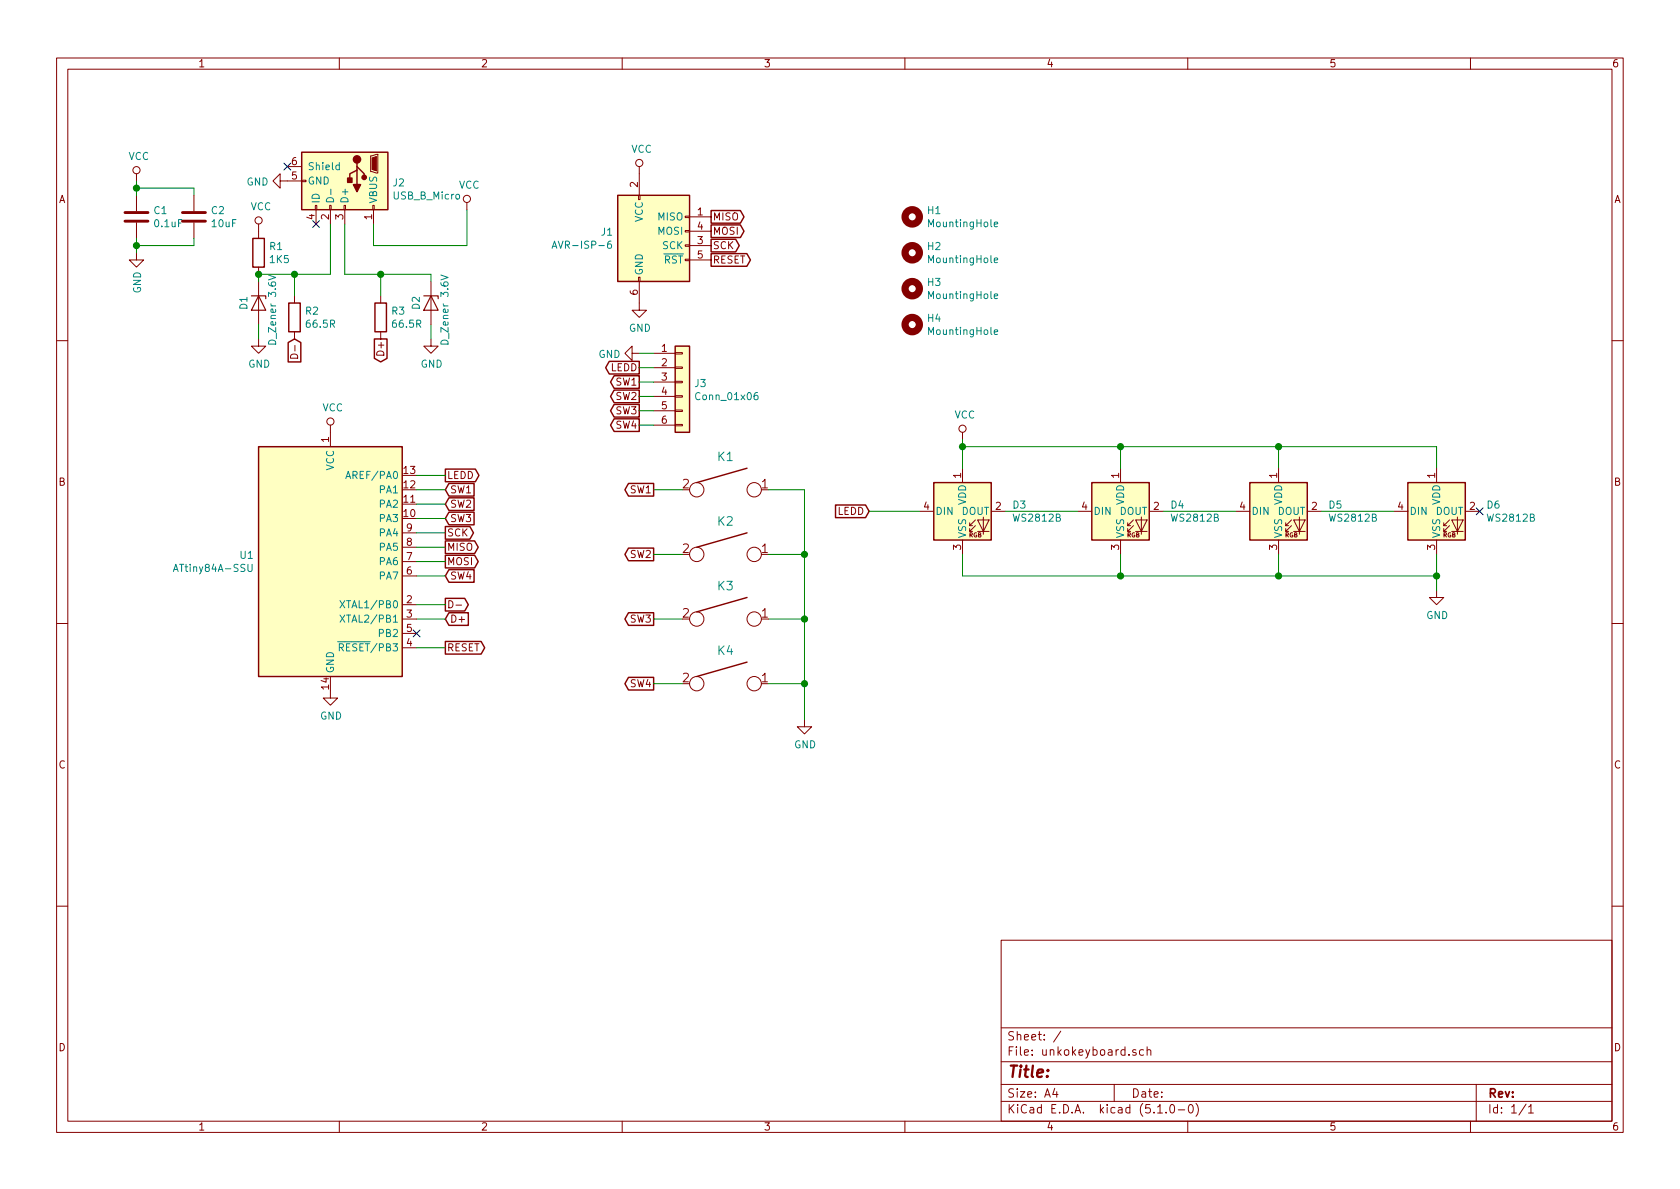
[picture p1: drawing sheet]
EESchema Schematic File Version 4
LIBS:unkokeyboard-cache
EELAYER 29 0
EELAYER END
$Descr A4 11693 8268
encoding utf-8
Sheet 1 1
Title ""
Date ""
Rev ""
Comp ""
Comment1 ""
Comment2 ""
Comment3 ""
Comment4 ""
$EndDescr
$Comp
L MCU_Microchip_ATtiny:ATtiny84A-SSU U1
U 1 1
P 2300 3900
F 0 "U1" H 1770 3946 50  0000 R CNN
F 1 "ATtiny84A-SSU" H 1770 3855 50  0000 R CNN
F 2 "Housings_SOIC:SOIC-14_3.9x8.7mm_Pitch1.27mm" H 2300 3900 50  0001 C CIN
F 3 "http://ww1.microchip.com/downloads/en/DeviceDoc/doc8183.pdf" H 2300 3900 50  0001 C CNN
	1    2300 3900
	1    0    0    -1  
$EndComp
$Comp
L keyboard_parts:KEYSW K1
U 1 1
P 5050 3400
F 0 "K1" H 5050 3633 60  0000 C CNN
F 1 "KEYSW" H 5050 3300 60  0001 C CNN
F 2 "keyswitches:PG1350_socket" H 5050 3400 60  0001 C CNN
F 3 "" H 5050 3400 60  0000 C CNN
	1    5050 3400
	1    0    0    -1  
$EndComp
$Comp
L keyboard_parts:KEYSW K2
U 1 1
P 5050 3850
F 0 "K2" H 5050 4083 60  0000 C CNN
F 1 "KEYSW" H 5050 3750 60  0001 C CNN
F 2 "keyswitches:PG1350_socket" H 5050 3850 60  0001 C CNN
F 3 "" H 5050 3850 60  0000 C CNN
	1    5050 3850
	1    0    0    -1  
$EndComp
$Comp
L keyboard_parts:KEYSW K3
U 1 1
P 5050 4300
F 0 "K3" H 5050 4533 60  0000 C CNN
F 1 "KEYSW" H 5050 4200 60  0001 C CNN
F 2 "keyswitches:PG1350_socket" H 5050 4300 60  0001 C CNN
F 3 "" H 5050 4300 60  0000 C CNN
	1    5050 4300
	1    0    0    -1  
$EndComp
$Comp
L keyboard_parts:KEYSW K4
U 1 1
P 5050 4750
F 0 "K4" H 5050 4983 60  0000 C CNN
F 1 "KEYSW" H 5050 4650 60  0001 C CNN
F 2 "keyswitches:PG1350_socket" H 5050 4750 60  0001 C CNN
F 3 "" H 5050 4750 60  0000 C CNN
	1    5050 4750
	1    0    0    -1  
$EndComp
$Comp
L power:GND #PWR011
U 1 1
P 5600 5000
F 0 "#PWR011" H 5600 4750 50  0001 C CNN
F 1 "GND" H 5605 4827 50  0000 C CNN
F 2 "" H 5600 5000 50  0001 C CNN
F 3 "" H 5600 5000 50  0001 C CNN
	1    5600 5000
	1    0    0    -1  
$EndComp
Text GLabel 3100 3300 2    50   Output ~ 0
LEDD
Wire Wire Line
	2900 3300 3100 3300
Text GLabel 2650 2350 3    50   Output ~ 0
D+
Text GLabel 2050 2350 3    50   Input ~ 0
D-
$Comp
L Device:R R2
U 1 1
P 2050 2200
F 0 "R2" H 2120 2246 50  0000 L CNN
F 1 "66.5R" H 2120 2155 50  0000 L CNN
F 2 "Resistors_SMD:R_0603_HandSoldering" V 1980 2200 50  0001 C CNN
F 3 "~" H 2050 2200 50  0001 C CNN
	1    2050 2200
	1    0    0    -1  
$EndComp
$Comp
L Device:R R3
U 1 1
P 2650 2200
F 0 "R3" H 2720 2246 50  0000 L CNN
F 1 "66.5R" H 2720 2155 50  0000 L CNN
F 2 "Resistors_SMD:R_0603_HandSoldering" V 2580 2200 50  0001 C CNN
F 3 "~" H 2650 2200 50  0001 C CNN
	1    2650 2200
	1    0    0    -1  
$EndComp
Text GLabel 3100 4200 2    50   Output ~ 0
D-
Text GLabel 3100 4300 2    50   Input ~ 0
D+
Wire Wire Line
	2900 4200 3100 4200
Wire Wire Line
	2900 4300 3100 4300
Text GLabel 3100 3800 2    50   Output ~ 0
MISO
Text GLabel 3100 3700 2    50   Output ~ 0
SCK
Text GLabel 3100 3900 2    50   Output ~ 0
MOSI
Wire Wire Line
	2900 3700 3100 3700
Wire Wire Line
	2900 3800 3100 3800
Wire Wire Line
	2900 3900 3100 3900
NoConn ~ 2900 4400
Text GLabel 3100 4500 2    50   Output ~ 0
RESET
Wire Wire Line
	2900 4500 3100 4500
$Comp
L power:GND #PWR010
U 1 1
P 2300 4800
F 0 "#PWR010" H 2300 4550 50  0001 C CNN
F 1 "GND" H 2305 4627 50  0000 C CNN
F 2 "" H 2300 4800 50  0001 C CNN
F 3 "" H 2300 4800 50  0001 C CNN
	1    2300 4800
	1    0    0    -1  
$EndComp
$Comp
L power:VCC #PWR07
U 1 1
P 2300 3000
F 0 "#PWR07" H 2300 2850 50  0001 C CNN
F 1 "VCC" H 2317 3173 50  0000 C CNN
F 2 "" H 2300 3000 50  0001 C CNN
F 3 "" H 2300 3000 50  0001 C CNN
	1    2300 3000
	1    0    0    -1  
$EndComp
Wire Wire Line
	5350 3400 5600 3400
Wire Wire Line
	5350 3850 5600 3850
Wire Wire Line
	5350 4300 5600 4300
Connection ~ 5600 4300
Wire Wire Line
	5600 4300 5600 4750
Wire Wire Line
	5350 4750 5600 4750
Connection ~ 5600 4750
Wire Wire Line
	5600 4750 5600 5000
$Comp
L LED:WS2812B D3
U 1 1
P 6700 3550
F 0 "D3" H 7044 3596 50  0000 L CNN
F 1 "WS2812B" H 7044 3505 50  0000 L CNN
F 2 "unkokeyboard:WS2812B-2020" H 6750 3250 50  0001 L TNN
F 3 "https://cdn-shop.adafruit.com/datasheets/WS2812B.pdf" H 6800 3175 50  0001 L TNN
	1    6700 3550
	1    0    0    -1  
$EndComp
$Comp
L LED:WS2812B D4
U 1 1
P 7800 3550
F 0 "D4" H 8144 3596 50  0000 L CNN
F 1 "WS2812B" H 8144 3505 50  0000 L CNN
F 2 "unkokeyboard:WS2812B-2020" H 7850 3250 50  0001 L TNN
F 3 "https://cdn-shop.adafruit.com/datasheets/WS2812B.pdf" H 7900 3175 50  0001 L TNN
	1    7800 3550
	1    0    0    -1  
$EndComp
$Comp
L LED:WS2812B D5
U 1 1
P 8900 3550
F 0 "D5" H 9244 3596 50  0000 L CNN
F 1 "WS2812B" H 9244 3505 50  0000 L CNN
F 2 "unkokeyboard:WS2812B-2020" H 8950 3250 50  0001 L TNN
F 3 "https://cdn-shop.adafruit.com/datasheets/WS2812B.pdf" H 9000 3175 50  0001 L TNN
	1    8900 3550
	1    0    0    -1  
$EndComp
$Comp
L LED:WS2812B D6
U 1 1
P 10000 3550
F 0 "D6" H 10344 3596 50  0000 L CNN
F 1 "WS2812B" H 10344 3505 50  0000 L CNN
F 2 "unkokeyboard:WS2812B-2020" H 10050 3250 50  0001 L TNN
F 3 "https://cdn-shop.adafruit.com/datasheets/WS2812B.pdf" H 10100 3175 50  0001 L TNN
	1    10000 3550
	1    0    0    -1  
$EndComp
Wire Wire Line
	7000 3550 7500 3550
Wire Wire Line
	8100 3550 8600 3550
Wire Wire Line
	9200 3550 9700 3550
Wire Wire Line
	10000 3250 10000 3100
Wire Wire Line
	10000 3100 8900 3100
Wire Wire Line
	6700 3100 6700 3250
Wire Wire Line
	7800 3250 7800 3100
Connection ~ 7800 3100
Wire Wire Line
	7800 3100 6700 3100
Wire Wire Line
	8900 3250 8900 3100
Connection ~ 8900 3100
Wire Wire Line
	8900 3100 7800 3100
$Comp
L power:VCC #PWR08
U 1 1
P 6700 3050
F 0 "#PWR08" H 6700 2900 50  0001 C CNN
F 1 "VCC" H 6717 3223 50  0000 C CNN
F 2 "" H 6700 3050 50  0001 C CNN
F 3 "" H 6700 3050 50  0001 C CNN
	1    6700 3050
	1    0    0    -1  
$EndComp
Wire Wire Line
	6700 3100 6700 3050
Connection ~ 6700 3100
Wire Wire Line
	6700 3850 6700 4000
Wire Wire Line
	6700 4000 7800 4000
Wire Wire Line
	10000 4000 10000 3850
Wire Wire Line
	8900 3850 8900 4000
Connection ~ 8900 4000
Wire Wire Line
	8900 4000 10000 4000
Wire Wire Line
	7800 3850 7800 4000
Connection ~ 7800 4000
Wire Wire Line
	7800 4000 8900 4000
$Comp
L power:GND #PWR09
U 1 1
P 10000 4100
F 0 "#PWR09" H 10000 3850 50  0001 C CNN
F 1 "GND" H 10005 3927 50  0000 C CNN
F 2 "" H 10000 4100 50  0001 C CNN
F 3 "" H 10000 4100 50  0001 C CNN
	1    10000 4100
	1    0    0    -1  
$EndComp
Wire Wire Line
	10000 4100 10000 4000
Connection ~ 10000 4000
NoConn ~ 10300 3550
Text GLabel 6050 3550 0    50   Input ~ 0
LEDD
Wire Wire Line
	6050 3550 6400 3550
Wire Wire Line
	2050 1900 2050 2050
Wire Wire Line
	2650 1900 2650 2050
$Comp
L Device:D_Zener D1
U 1 1
P 1800 2100
F 0 "D1" H 1800 2000 50  0000 C CNN
F 1 "D_Zener 3.6V" H 1850 2200 50  0000 C CNN
F 2 "Diodes_SMD:D_SOD-323_HandSoldering" H 1800 2100 50  0001 C CNN
F 3 "~" H 1800 2100 50  0001 C CNN
	1    1800 2100
	0    1    1    0   
$EndComp
Connection ~ 2650 1900
$Comp
L power:GND #PWR06
U 1 1
P 3000 2350
F 0 "#PWR06" H 3000 2100 50  0001 C CNN
F 1 "GND" H 3005 2177 50  0000 C CNN
F 2 "" H 3000 2350 50  0001 C CNN
F 3 "" H 3000 2350 50  0001 C CNN
	1    3000 2350
	1    0    0    -1  
$EndComp
$Comp
L power:GND #PWR05
U 1 1
P 1800 2350
F 0 "#PWR05" H 1800 2100 50  0001 C CNN
F 1 "GND" H 1805 2177 50  0000 C CNN
F 2 "" H 1800 2350 50  0001 C CNN
F 3 "" H 1800 2350 50  0001 C CNN
	1    1800 2350
	1    0    0    -1  
$EndComp
$Comp
L Device:D_Zener D2
U 1 1
P 3000 2100
F 0 "D2" H 3000 2000 50  0000 C CNN
F 1 "D_Zener 3.6V" H 3050 2200 50  0000 C CNN
F 2 "Diodes_SMD:D_SOD-323_HandSoldering" H 3000 2100 50  0001 C CNN
F 3 "~" H 3000 2100 50  0001 C CNN
	1    3000 2100
	0    1    1    0   
$EndComp
Wire Wire Line
	2650 1900 3000 1900
Wire Wire Line
	3000 1950 3000 1900
Wire Wire Line
	2050 1900 1800 1900
Wire Wire Line
	1800 1900 1800 1950
Connection ~ 2050 1900
Wire Wire Line
	1800 2250 1800 2350
$Comp
L Connector:AVR-ISP-6 J1
U 1 1
P 4550 1700
F 0 "J1" H 4271 1796 50  0000 R CNN
F 1 "AVR-ISP-6" H 4271 1705 50  0000 R CNN
F 2 "unkokeyboard:PinHeader_1x06_P2.54mm_Vertical" V 4300 1750 50  0001 C CNN
F 3 " ~" H 3275 1150 50  0001 C CNN
	1    4550 1700
	1    0    0    -1  
$EndComp
$Comp
L power:VCC #PWR02
U 1 1
P 4450 1200
F 0 "#PWR02" H 4450 1050 50  0001 C CNN
F 1 "VCC" H 4467 1373 50  0000 C CNN
F 2 "" H 4450 1200 50  0001 C CNN
F 3 "" H 4450 1200 50  0001 C CNN
	1    4450 1200
	1    0    0    -1  
$EndComp
$Comp
L power:GND #PWR04
U 1 1
P 4450 2100
F 0 "#PWR04" H 4450 1850 50  0001 C CNN
F 1 "GND" H 4455 1927 50  0000 C CNN
F 2 "" H 4450 2100 50  0001 C CNN
F 3 "" H 4450 2100 50  0001 C CNN
	1    4450 2100
	1    0    0    -1  
$EndComp
Text GLabel 4950 1800 2    50   Output ~ 0
RESET
Text GLabel 4950 1700 2    50   Output ~ 0
SCK
Text GLabel 4950 1500 2    50   Output ~ 0
MISO
Text GLabel 4950 1600 2    50   Output ~ 0
MOSI
$Comp
L Connector:USB_B_Micro J2
U 1 1
P 2400 1250
F 0 "J2" V 2411 1580 50  0000 L CNN
F 1 "USB_B_Micro" V 2502 1580 50  0000 L CNN
F 2 "unkokeyboard:USB_microB" H 2550 1200 50  0001 C CNN
F 3 "~" H 2550 1200 50  0001 C CNN
	1    2400 1250
	0    1    1    0   
$EndComp
Wire Wire Line
	3000 2250 3000 2350
Wire Wire Line
	2400 1550 2400 1900
Wire Wire Line
	2400 1900 2650 1900
Wire Wire Line
	2300 1550 2300 1900
Wire Wire Line
	2050 1900 2300 1900
NoConn ~ 2200 1550
NoConn ~ 2000 1150
$Comp
L power:VCC #PWR03
U 1 1
P 3250 1450
F 0 "#PWR03" H 3250 1300 50  0001 C CNN
F 1 "VCC" H 3267 1623 50  0000 C CNN
F 2 "" H 3250 1450 50  0001 C CNN
F 3 "" H 3250 1450 50  0001 C CNN
	1    3250 1450
	1    0    0    -1  
$EndComp
Wire Wire Line
	3250 1450 3250 1700
Wire Wire Line
	3250 1700 2600 1700
Wire Wire Line
	2600 1700 2600 1550
$Comp
L power:GND #PWR01
U 1 1
P 2000 1250
F 0 "#PWR01" H 2000 1000 50  0001 C CNN
F 1 "GND" V 2005 1122 50  0000 R CNN
F 2 "" H 2000 1250 50  0001 C CNN
F 3 "" H 2000 1250 50  0001 C CNN
	1    2000 1250
	0    1    1    0   
$EndComp
$Comp
L Connector_Generic:Conn_01x06 J3
U 1 1
P 4750 2650
F 0 "J3" H 4830 2642 50  0000 L CNN
F 1 "Conn_01x06" H 4830 2551 50  0000 L CNN
F 2 "unkokeyboard:PinHeader_1x06_P2.54mm_Vertical" H 4750 2650 50  0001 C CNN
F 3 "~" H 4750 2650 50  0001 C CNN
	1    4750 2650
	1    0    0    -1  
$EndComp
Text GLabel 3100 3400 2    50   Input ~ 0
SW1
Text GLabel 3100 3500 2    50   Input ~ 0
SW2
Text GLabel 3100 3600 2    50   Input ~ 0
SW3
Text GLabel 3100 4000 2    50   Input ~ 0
SW4
Wire Wire Line
	2900 3400 3100 3400
Wire Wire Line
	2900 3500 3100 3500
Wire Wire Line
	2900 3600 3100 3600
Wire Wire Line
	2900 4000 3100 4000
Text GLabel 4550 3400 0    50   Output ~ 0
SW1
Text GLabel 4550 3850 0    50   Output ~ 0
SW2
Text GLabel 4550 4300 0    50   Output ~ 0
SW3
Text GLabel 4550 4750 0    50   Output ~ 0
SW4
Wire Wire Line
	5600 3850 5600 4300
Wire Wire Line
	5600 3400 5600 3850
Connection ~ 5600 3850
Wire Wire Line
	4550 3400 4750 3400
Wire Wire Line
	4550 3850 4750 3850
Wire Wire Line
	4550 4300 4750 4300
Wire Wire Line
	4550 4750 4750 4750
Text GLabel 4450 2650 0    50   Output ~ 0
SW1
Text GLabel 4450 2750 0    50   Output ~ 0
SW2
Text GLabel 4450 2850 0    50   Output ~ 0
SW3
Text GLabel 4450 2950 0    50   Output ~ 0
SW4
Text GLabel 4450 2550 0    50   Output ~ 0
LEDD
Wire Wire Line
	4450 2550 4550 2550
Wire Wire Line
	4450 2650 4550 2650
Wire Wire Line
	4450 2750 4550 2750
Wire Wire Line
	4450 2850 4550 2850
Wire Wire Line
	4450 2950 4550 2950
$Comp
L power:GND #PWR012
U 1 1
P 4450 2450
F 0 "#PWR012" H 4450 2200 50  0001 C CNN
F 1 "GND" V 4455 2322 50  0000 R CNN
F 2 "" H 4450 2450 50  0001 C CNN
F 3 "" H 4450 2450 50  0001 C CNN
	1    4450 2450
	0    1    1    0   
$EndComp
Wire Wire Line
	4550 2450 4450 2450
$Comp
L Mechanical:MountingHole H1
U 1 1
P 6350 1500
F 0 "H1" H 6450 1546 50  0000 L CNN
F 1 "MountingHole" H 6450 1455 50  0000 L CNN
F 2 "Mounting_Holes:MountingHole_2.5mm" H 6350 1500 50  0001 C CNN
F 3 "~" H 6350 1500 50  0001 C CNN
	1    6350 1500
	1    0    0    -1  
$EndComp
$Comp
L Mechanical:MountingHole H2
U 1 1
P 6350 1750
F 0 "H2" H 6450 1796 50  0000 L CNN
F 1 "MountingHole" H 6450 1705 50  0000 L CNN
F 2 "Mounting_Holes:MountingHole_2.5mm" H 6350 1750 50  0001 C CNN
F 3 "~" H 6350 1750 50  0001 C CNN
	1    6350 1750
	1    0    0    -1  
$EndComp
$Comp
L Mechanical:MountingHole H3
U 1 1
P 6350 2000
F 0 "H3" H 6450 2046 50  0000 L CNN
F 1 "MountingHole" H 6450 1955 50  0000 L CNN
F 2 "Mounting_Holes:MountingHole_2.5mm" H 6350 2000 50  0001 C CNN
F 3 "~" H 6350 2000 50  0001 C CNN
	1    6350 2000
	1    0    0    -1  
$EndComp
$Comp
L Mechanical:MountingHole H4
U 1 1
P 6350 2250
F 0 "H4" H 6450 2296 50  0000 L CNN
F 1 "MountingHole" H 6450 2205 50  0000 L CNN
F 2 "Mounting_Holes:MountingHole_2.5mm" H 6350 2250 50  0001 C CNN
F 3 "~" H 6350 2250 50  0001 C CNN
	1    6350 2250
	1    0    0    -1  
$EndComp
$Comp
L power:VCC #PWR0101
U 1 1
P 950 1250
F 0 "#PWR0101" H 950 1100 50  0001 C CNN
F 1 "VCC" H 967 1423 50  0000 C CNN
F 2 "" H 950 1250 50  0001 C CNN
F 3 "" H 950 1250 50  0001 C CNN
	1    950  1250
	1    0    0    -1  
$EndComp
$Comp
L power:GND #PWR0102
U 1 1
P 950 1750
F 0 "#PWR0102" H 950 1500 50  0001 C CNN
F 1 "GND" V 955 1622 50  0000 R CNN
F 2 "" H 950 1750 50  0001 C CNN
F 3 "" H 950 1750 50  0001 C CNN
	1    950  1750
	1    0    0    -1  
$EndComp
$Comp
L Device:C C1
U 1 1
P 950 1500
F 0 "C1" H 1065 1546 50  0000 L CNN
F 1 "0.1uF" H 1065 1455 50  0000 L CNN
F 2 "keyboard_parts:C_1608" H 988 1350 50  0001 C CNN
F 3 "~" H 950 1500 50  0001 C CNN
	1    950  1500
	1    0    0    -1  
$EndComp
$Comp
L Device:C C2
U 1 1
P 1350 1500
F 0 "C2" H 1465 1546 50  0000 L CNN
F 1 "10uF" H 1465 1455 50  0000 L CNN
F 2 "keyboard_parts:C_1608" H 1388 1350 50  0001 C CNN
F 3 "~" H 1350 1500 50  0001 C CNN
	1    1350 1500
	1    0    0    -1  
$EndComp
Wire Wire Line
	950  1250 950  1300
Wire Wire Line
	950  1300 1350 1300
Wire Wire Line
	1350 1300 1350 1350
Connection ~ 950  1300
Wire Wire Line
	950  1300 950  1350
Wire Wire Line
	950  1700 1350 1700
Wire Wire Line
	1350 1700 1350 1650
Wire Wire Line
	950  1650 950  1700
Connection ~ 950  1700
Wire Wire Line
	950  1700 950  1750
$Comp
L Device:R R1
U 1 1
P 1800 1750
F 0 "R1" H 1870 1796 50  0000 L CNN
F 1 "1K5" H 1870 1705 50  0000 L CNN
F 2 "Resistors_SMD:R_0603_HandSoldering" V 1730 1750 50  0001 C CNN
F 3 "~" H 1800 1750 50  0001 C CNN
	1    1800 1750
	1    0    0    -1  
$EndComp
Connection ~ 1800 1900
$Comp
L power:VCC #PWR013
U 1 1
P 1800 1600
F 0 "#PWR013" H 1800 1450 50  0001 C CNN
F 1 "VCC" H 1817 1773 50  0000 C CNN
F 2 "" H 1800 1600 50  0001 C CNN
F 3 "" H 1800 1600 50  0001 C CNN
	1    1800 1600
	1    0    0    -1  
$EndComp
$EndSCHEMATC
